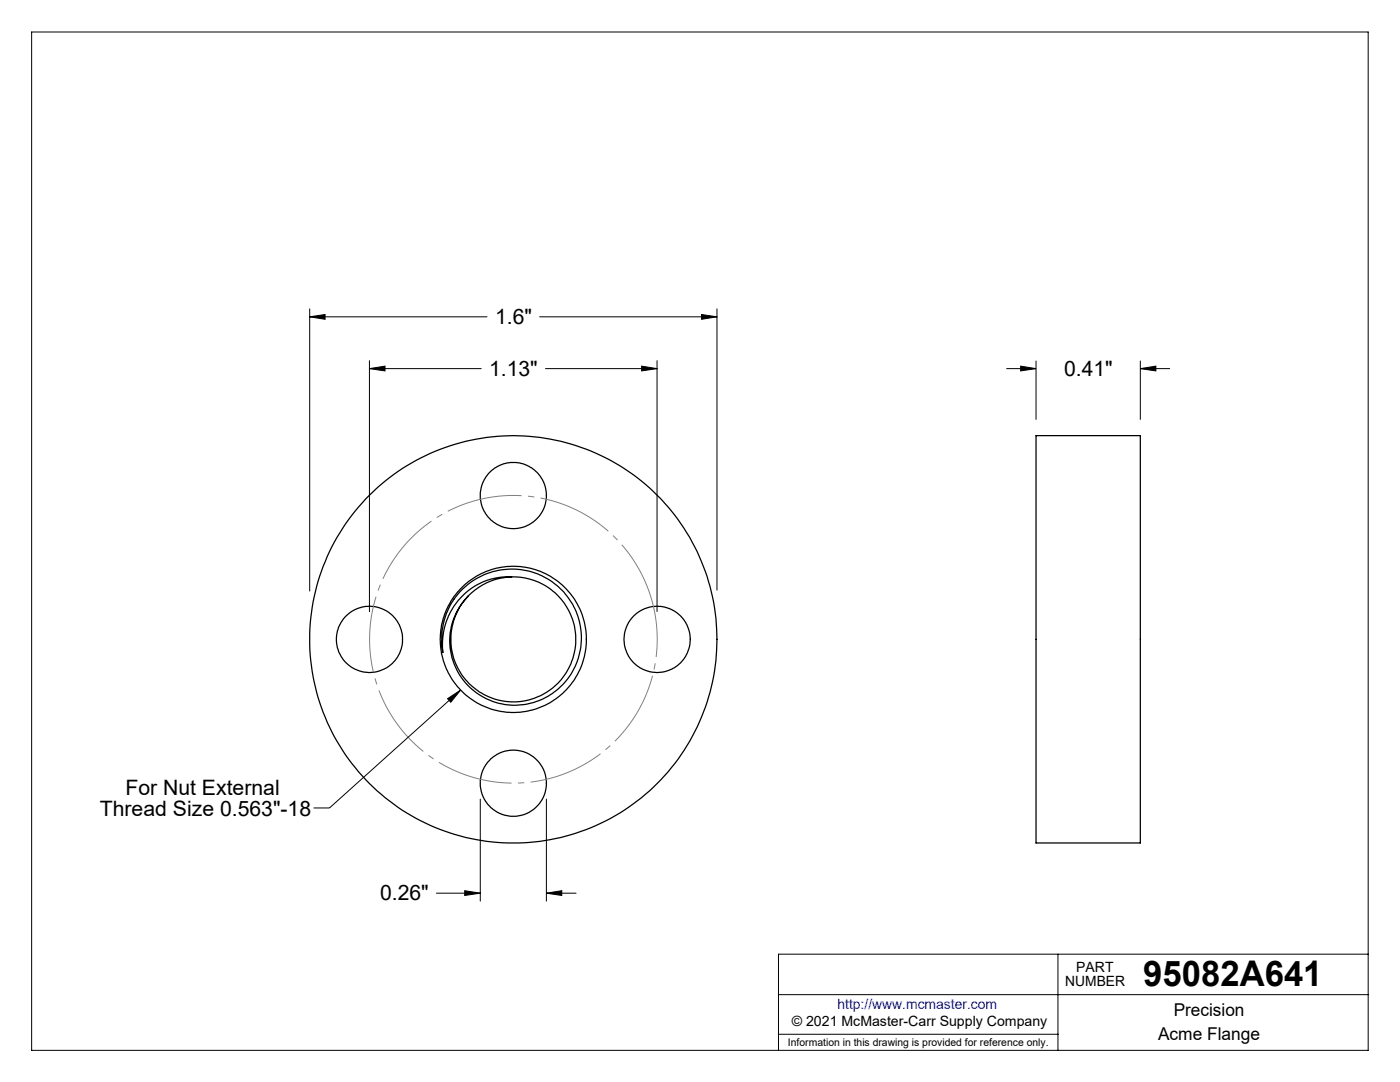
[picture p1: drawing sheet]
<svg xmlns="http://www.w3.org/2000/svg" width="279mm" height="216mm" viewBox="0 0 279 216" stroke-linecap="round" stroke-linejoin="round" font-family="sans-serif">
<g fill="none" stroke="#000" stroke-width=".2">
<path d="M6.3 6.4h266.7v203.2h-266.7zM61.8 63.2l3.1-.4v.9zM61.8 61.6v56.3M61.8 63.2h35.4M73.7 73.6l3.1-.5v.9zM73.7 73.6h22.3M73.7 72v50.1M107.7 63.2h35.4M108.9 73.6h22.2M128.1 73.1l3 .5-3 .4zM131.1 72v50M140 62.8l3.1 .4-3.1 .5z"/>
<path d="M143.1 61.6v56.2M200.8 73.6h6M203.7 73.1l3.1 .5-3.1 .4zM206.8 72v11.7M227.6 73.6l3.1-.5v.9zM227.6 72v11.7M227.6 73.6h5.9M89.3 139.4l2.6-1.7-1.9 2.4zM91.9 137.7l-26.1 23.5h-3.2M95.8 159.5v20.3M109 159.5v20.3M87.1 178.2h8.7"/>
<path d="M92.7 177.7l3.1 .5-3.1 .5zM109 178.2l3.1-.5v1zM109 178.2h6M155.4 198.5h117.6M211.1 190.4v19.2M273 190.4h-117.6v19.2M155.4 206.4h55.7"/>
</g>
<g fill="none" stroke="#000" stroke-width=".25">
<path d="M206.8 86.9h20.8v81.3h-20.8zM91.8 118a13.9 13.9 0 0 1 18.2-2 13.9 13.9 0 0 1 4.4 17.8 13 13 0 0 1-16.6 6 13 13 0 0 1-7.4-16 12.8 12.8 0 0 1 11.7-8.7 13.4 13.4 0 0 0-13.7 15.1 14.3 14.3 0 0 1 3.4-12.2zM102 115.1h.1M102.1 115.1a12.5 12.5 0 0 1 12.5 15.4 12.5 12.5 0 0 1-18.1 8 12.5 12.5 0 0 1-3-19.6"/>
<circle cx="102.4" cy="98.9" r="6.6"/>
<circle cx="73.7" cy="127.6" r="6.6"/>
<circle cx="102.4" cy="127.6" r="14.6"/>
<circle cx="102.4" cy="127.6" r="40.6"/>
<circle cx="131.1" cy="127.6" r="6.6"/>
<circle cx="102.4" cy="156.3" r="6.6"/>
</g>
<path d="M129.9 119.2a28.7 28.7 0 0 0-48.1-11.6 28.7 28.7 0 0 0 13.2 47.7 28.7 28.7 0 0 0 35.3-34.7l-.4-1.4" fill="none" stroke="#808080" stroke-width=".2" stroke-dasharray="15.2 1.3 1.3 1.3" stroke-dashoffset="3.2" stroke-linecap="butt"/>
<g fill="#000">
<path d="M61.8 63.2l3.1-.4v.9zM140 62.8l3.1 .4-3.1 .5zM73.7 73.6l3.1-.5v.9zM128.1 73.1l3 .5-3 .4zM92.7 177.7l3.1 .5-3.1 .5zM109 178.2l3.1-.5v1z"/>
<path d="M89.3 139.4l2.6-1.7-1.9 2.4zM227.6 73.6l3.1-.5v.9zM203.7 73.1l3.1 .5-3.1 .4z"/>
</g>
<text font-size="7.1" x="228.2" y="196.8">95082A641</text>
<g font-size="4.2">
<text x="98.8" y="64.6">1.6&quot;</text>
<text x="97.6" y="74.9">1.13&quot;</text>
<text x="212.4" y="74.9">0.41&quot;</text>
<text x="25" y="158.6">For Nut External</text>
<text x="19.9" y="162.8">Thread Size 0.563&quot;-18</text>
<text x="75.8" y="179.6">0.26&quot;</text>
</g>
<g font-size="3.5">
<text x="234.2" y="202.8">Precision</text>
<text x="231.1" y="207.5">Acme Flange</text>
</g>
<g font-size="2.8">
<text x="212.6" y="196.8">NUMBER</text>
<text x="214.8" y="194">PART</text>
<text x="158" y="204.8">© 2021 McMaster-Carr Supply Company</text>
</g>
<text font-size="2.8" fill="#00f" x="167.1" y="201.4">http://www.mcmaster.com</text>
<text font-size="2.1" x="157.3" y="208.6">Information in this drawing is provided for reference only.</text>
</svg>
